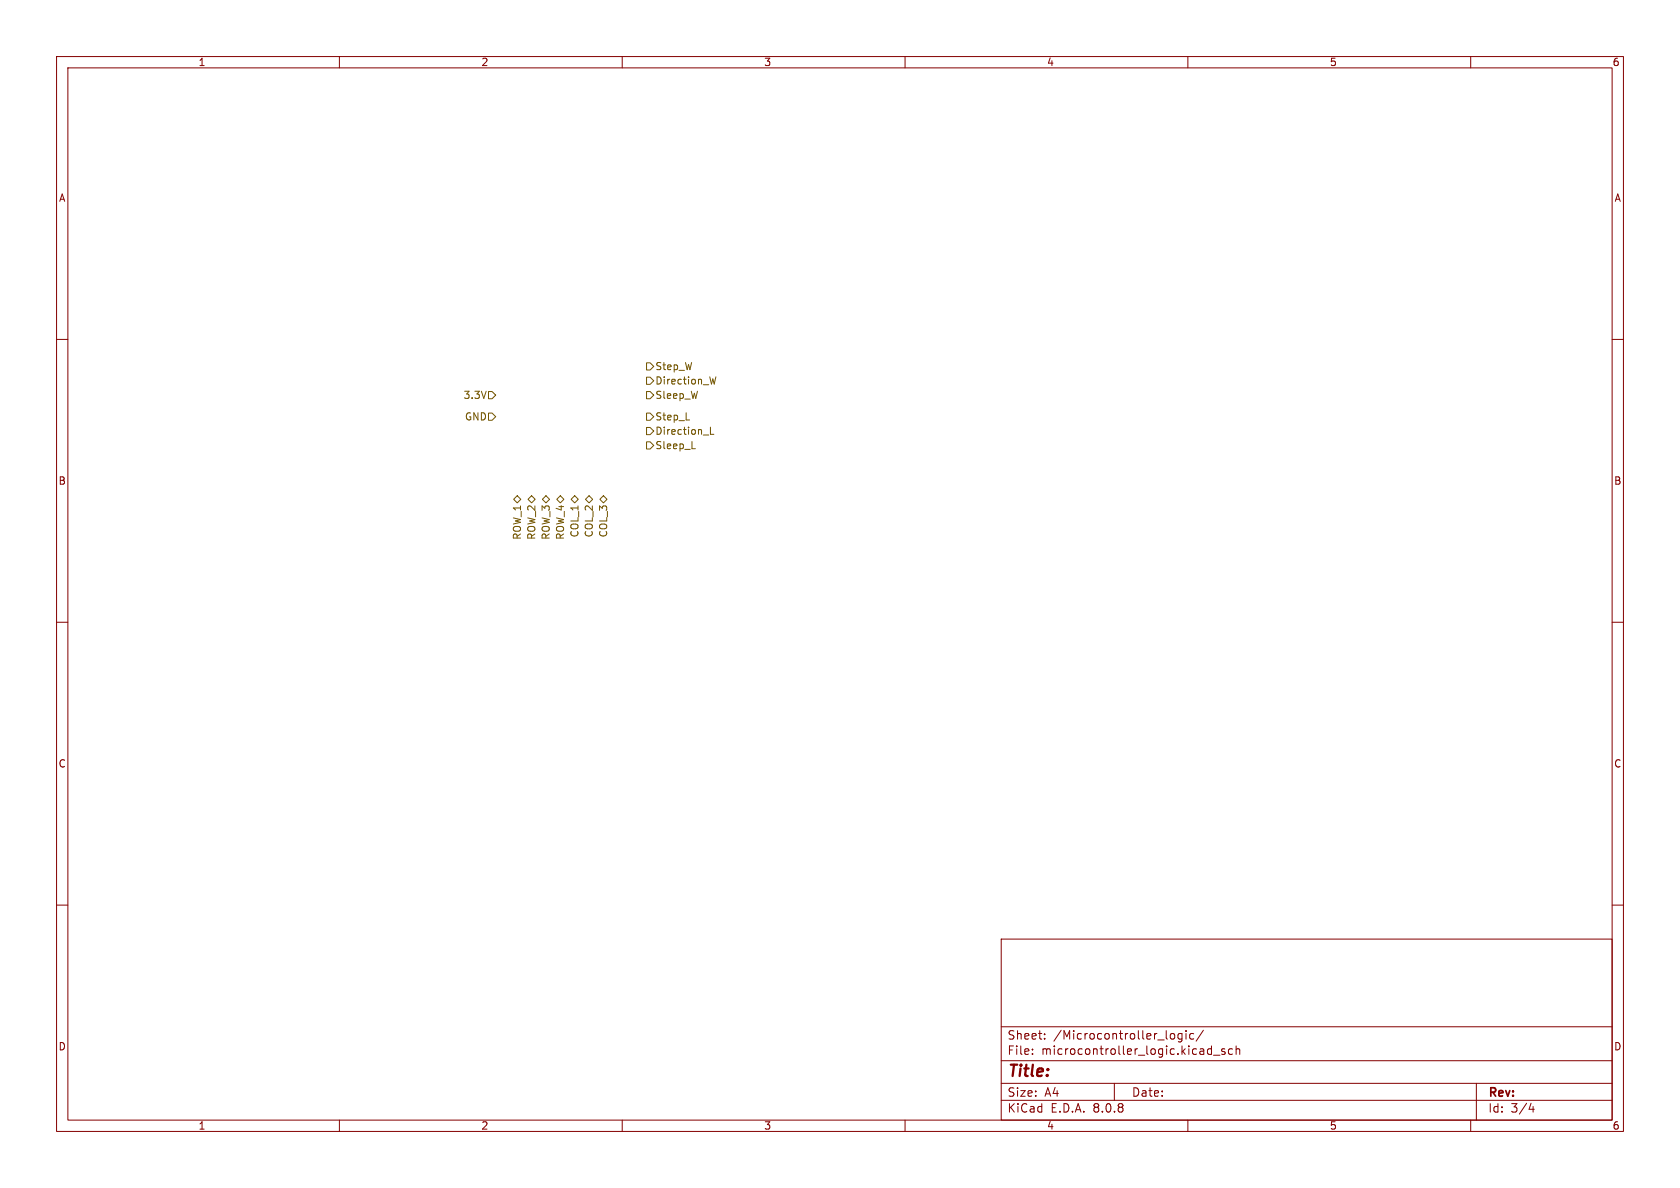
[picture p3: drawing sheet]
<svg xmlns="http://www.w3.org/2000/svg" width="297mm" height="210mm" viewBox="0 0 297 210" stroke-linecap="round" stroke-linejoin="round" font-family="sans-serif">
<g fill="none" stroke="#840000" stroke-width=".18">
<path d="M10 10h277v190h-277zM12 12h273v186h-273zM60 10v2M110 10v2M160 10v2M210 10v2M260 10v2M10 60h2M285 60h2M10 110h2M285 110h2M10 160h2"/>
<path d="M177 166h108v32h-108zM285 160h2M60 198v2M110 198v2M160 198v2M177 194.5h108M177 191.5h108M177 187.5h108M177 181.5h108M182.5 186.3v.1M182.5 185.5v.1M184.7 183.6v.1"/>
<path d="M184.7 182.8v.1M197 191.5v3M207.2 182.7l.3 .1 .2 .2-.1 .6-.4 .1M209 182.8l-.5-.1-.3 .3v.4l.2 .2h.6M209 182.7v1.2l-.3 .3-.4-.1M209.7 182.2v.1M209.7 182.7v1M210 198v2M211 182.8l-.4-.1-.3 .3v.4l.2 .2h.5M212.7 182.1l-1.2 2M213.6 186.3h.6M213.6 185.5h.6"/>
<path d="M214.2 184.9v1.5M214.5 186.5h1.2M216.5 185.5l-.3-.1-.2 .2v.2l.5 .2v.3h-.5M217.9 185.5l-.4-.1-.3 .3v.4l.1 .2h.6M218.5 185.5l.2-.1 .4 .1 .1 .9M218.5 184.9v1.5M260 198v2M261 191.5v6.5M270.7 195l-.4 1.1h.9M271 195.6v1"/>
</g>
<g fill="none" stroke="#725600" stroke-width=".18">
<path d="M86.4 73h.6l.6 .7-.6 .6h-.6zM86.4 69.2h.6l.6 .7-.6 .6h-.6zM114.3 66.7h.6l.7 .6-.7 .6h-.6zM114.3 69.2h.6l.7 .7-.7 .6h-.6zM114.3 78.1h.6l.7 .6-.7 .7h-.6zM114.3 75.6h.6l.7 .6-.7 .6h-.6zM114.3 73h.6l.7 .7-.7 .6h-.6zM114.3 64.1h.6l.7 .7-.7 .6h-.6zM122.3 79.3h.6M124.3 76.9h1M125.6 75.5v1.3h.6M126.6 66.6l-.3 1.3-.3-.9-.2 .9"/>
<path d="M90.8 88.3l.6-.7 .7 .7-.7 .6zM93.3 88.3l.7-.7 .6 .7-.6 .6zM95.9 88.3l.6-.7 .7 .7-.7 .6zM98.4 88.3l.7-.7 .6 .7-.6 .6zM101 88.3l.6-.7 .6 .7-.6 .6zM103.5 88.3l.6-.7 .7 .7-.7 .6zM106 88.3l.7-.7 .6 .7-.6 .6z"/>
</g>
<text font-size="2.8" fill="#840000" x="178" y="190.9">Title:</text>
<g font-size="2.1" fill="#840000">
<text x="178" y="184">Sheet:</text>
<text x="186.2" y="184">/Microcontroller_logic/</text>
<text x="178" y="186.7">File:</text>
<text x="184.1" y="186.7">microcontroller_logic.kicad_sch</text>
<text x="178" y="196.9">KiCad</text>
<text x="178" y="194.1">Size:</text>
<text x="184.7" y="194.1">A4</text>
<text x="185.7" y="196.9">E.D.A.</text>
<text x="193.3" y="196.9">8.0.8</text>
<text x="200" y="194.1">Date:</text>
<text x="263" y="194.3">Rev:</text>
<text x="263" y="196.9">Id:</text>
<text x="267.1" y="196.9">3/4</text>
</g>
<g font-size="1.8" fill="#840000">
<text x="35" y="11.9">1</text>
<text x="85" y="11.9">2</text>
<text x="135" y="11.9">3</text>
<text x="185" y="11.9">4</text>
<text x="235" y="11.9">5</text>
<text x="285" y="11.9">6</text>
<text x="10.3" y="35.9">A</text>
<text x="285.3" y="35.9">A</text>
<text x="10.3" y="85.9">B</text>
<text x="285.3" y="85.9">B</text>
<text x="10.3" y="135.9">C</text>
<text x="285.3" y="135.9">C</text>
<text x="10.3" y="185.9">D</text>
<text x="285.3" y="185.9">D</text>
<text x="35" y="199.9">1</text>
<text x="85" y="199.9">2</text>
<text x="135" y="199.9">3</text>
<text x="185" y="199.9">4</text>
<text x="235" y="199.9">5</text>
<text x="285" y="199.9">6</text>
</g>
<g font-size="1.8" fill="#725600">
<text x="115.8" y="65.6">Step_W</text>
<text x="81.9" y="70.7">3.3V</text>
<text x="115.8" y="68.2">Direction_W</text>
<text x="115.8" y="70.7">Sleep_W</text>
<text x="82.1" y="74.5">GND</text>
<text x="115.8" y="77.1">Direction_L</text>
<text x="115.8" y="74.5">Step_L</text>
<text x="115.8" y="79.6">Sleep_L</text>
<text x="92.3" y="95.5" transform="rotate(-90 92.3 95.5)">ROW_1</text>
<text x="94.8" y="95.5" transform="rotate(-90 94.8 95.5)">ROW_2</text>
<text x="97.4" y="95.5" transform="rotate(-90 97.4 95.5)">ROW_3</text>
<text x="99.9" y="95.5" transform="rotate(-90 99.9 95.5)">ROW_4</text>
<text x="102.5" y="95.1" transform="rotate(-90 102.5 95.1)">COL_1</text>
<text x="105" y="95.1" transform="rotate(-90 105 95.1)">COL_2</text>
<text x="107.5" y="95.1" transform="rotate(-90 107.5 95.1)">COL_3</text>
</g>
</svg>
